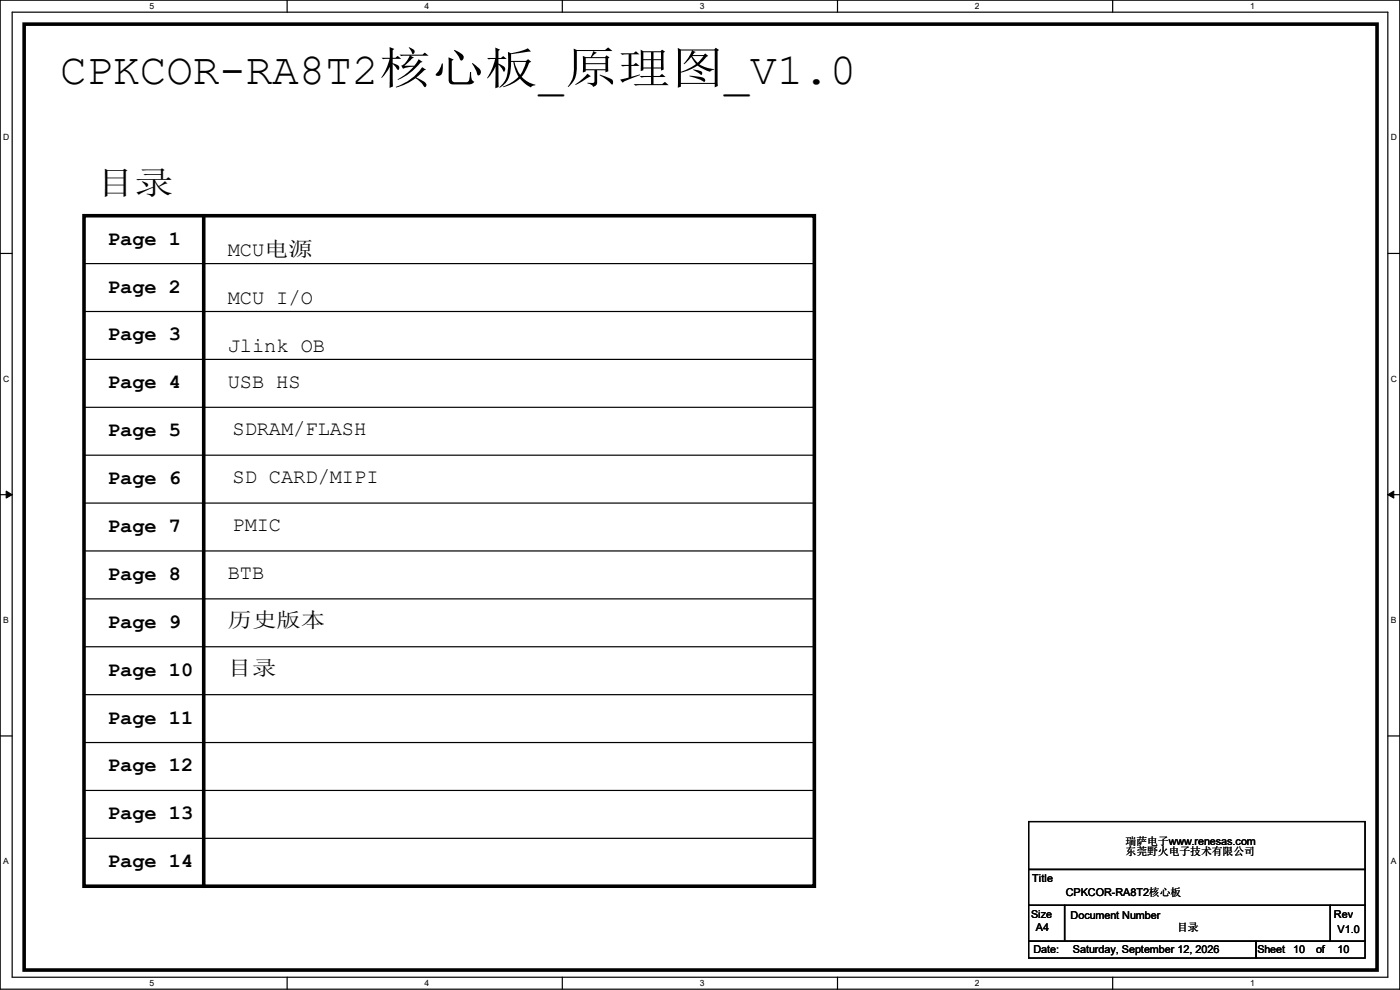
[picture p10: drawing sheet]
<svg xmlns="http://www.w3.org/2000/svg" width="297mm" height="210mm" viewBox="0 0 297 210" stroke-linecap="round" stroke-linejoin="round" font-family="sans-serif">
<path d="M0 0h297v209.8h-297zM2.6 2.6h291.8v204.7h-291.8z" fill="none" stroke="#000" stroke-width=".25"/>
<g fill="#fff">
<path d="M31.7 .3h1v2h-1z"/>
<path d="M31.7 207.6h1v1.9h-1z"/>
</g>
<path d="M60.9 0v2.6M60.9 207.3v2.5" fill="none" stroke="#000" stroke-width=".25"/>
<g fill="#fff">
<path d="M90.1 .3h1v2h-1z"/>
<path d="M90.1 207.6h1v1.9h-1z"/>
</g>
<path d="M119.3 0v2.6M119.3 207.3v2.5" fill="none" stroke="#000" stroke-width=".25"/>
<g fill="#fff">
<path d="M148.5 .3h.9v2h-.9z"/>
<path d="M148.5 207.6h.9v1.9h-.9z"/>
</g>
<path d="M177.7 0v2.6M177.7 207.3v2.5" fill="none" stroke="#000" stroke-width=".25"/>
<g fill="#fff">
<path d="M206.8 .3h1v2h-1z"/>
<path d="M206.8 207.6h1v1.9h-1z"/>
</g>
<path d="M236.1 0v2.6M236.1 207.3v2.5" fill="none" stroke="#000" stroke-width=".25"/>
<g fill="#fff">
<path d="M265.2 .3h1v2h-1z"/>
<path d="M265.2 207.6h1v1.9h-1z"/>
<path d="M.7 28.2h1.2v1.9h-1.2z"/>
<path d="M295.1 28.2h1.2v1.9h-1.2z"/>
<path d="M.7 79.3h1.2v2h-1.2z"/>
<path d="M295.1 79.3h1.2v2h-1.2z"/>
</g>
<path d="M0 53.8h2.6M294.4 53.8h2.6" fill="none" stroke="#000" stroke-width=".25"/>
<g fill="#fff">
<path d="M.7 130.5h1.2v2h-1.2z"/>
<path d="M295.1 130.5h1.1v2h-1.1z"/>
</g>
<path d="M0 104.9h2.6M294.4 104.9h2.6" fill="none" stroke="#000" stroke-width=".25"/>
<path d="M1.3 104.2l1.3 .7-1.3 .8zM294.4 104.9l1.3-.7v1.5z" fill="#000" stroke="#000" stroke-width=".21"/>
<g fill="#fff">
<path d="M.7 181.7h1.2v2h-1.2z"/>
<path d="M295.1 181.7h1.1v2h-1.1z"/>
</g>
<g fill="none" stroke="#000" stroke-width=".25">
<path d="M17.8 55.9h155M172.8 55.9h.1M17.8 66.1h155M17.8 76.2h155M172.8 66.1h.1M172.8 76.2h.1M17.8 86.4h155M17.8 96.6h155M172.8 86.4h.1M172.8 96.6h.1M17.8 106.7h155M17.8 116.9h155"/>
<path d="M172.8 106.7h.1M172.8 116.9h.1M17.8 127h155M17.8 137.2h155M172.8 127h.1M172.8 137.2h.1M0 156.1h2.6M17.8 147.4h155M17.8 157.5h155M172.8 147.4h.1M172.8 157.5h.1M294.4 156.1h2.6"/>
<path d="M17.8 177.8h155M17.8 167.7h155M172.8 177.8h.1M172.8 167.7h.1M218.2 174.3h71.4v10.1h-71.4zM218.2 184.4h71.4v7.7h-71.4zM218.2 192.1h7.6v7.6h-7.6zM218.2 199.7h48.3v3.5h-48.3zM225.8 192.1h56.4v7.6h-56.4zM266.5 199.7h23.1v3.5h-23.1zM282.2 192.1h7.4v7.6h-7.4z"/>
</g>
<path d="M5.1 5.1h287v200.7h-287zM17.8 45.8h155v142.2h-155zM43.2 45.8v142.2" fill="none" stroke="#000" stroke-width=".76"/>
<circle cx="43.2" cy="188" r=".38" fill="#000"/>
<text font-size="9.4" x="12.7" y="17.7">CPKCOR-RA8T2核心板_原理图_V1.0</text>
<text font-size="6.9" x="20.4" y="41.1">目录</text>
<g font-size="4.3">
<text x="22.9" y="51.9">Page 1</text>
<text x="48.3" y="54.3">MCU电源</text>
<text x="22.9" y="62.1">Page 2</text>
<text x="48.3" y="64.4">MCU I/O</text>
<text x="22.9" y="72.2">Page 3</text>
<text x="48.3" y="74.6">Jlink OB</text>
<text x="22.9" y="82.4">Page 4</text>
<text x="48.3" y="82.2">USB HS</text>
<text x="22.9" y="92.5">Page 5</text>
<text x="49.3" y="92.4">SDRAM/FLASH</text>
<text x="22.9" y="102.7">Page 6</text>
<text x="49.3" y="102.5">SD CARD/MIPI</text>
<text x="22.9" y="112.9">Page 7</text>
<text x="49.3" y="112.7">PMIC</text>
<text x="22.9" y="123">Page 8</text>
<text x="48.3" y="122.9">BTB</text>
<text x="22.9" y="133.2">Page 9</text>
<text x="48.3" y="133">历史版本</text>
<text x="22.9" y="143.3">Page 10</text>
<text x="48.3" y="143.2">目录</text>
<text x="22.9" y="153.5">Page 11</text>
<text x="22.9" y="163.7">Page 12</text>
<text x="22.9" y="173.8">Page 13</text>
<text x="22.9" y="184">Page 14</text>
</g>
<g font-size="2.3">
<text x="238.8" y="179.2">瑞萨电子www.renesas.com</text>
<text x="238.8" y="181.4">东莞野火电子技术有限公司</text>
<text x="219" y="187">Title</text>
<text x="226.1" y="190.1">CPKCOR-RA8T2核心板</text>
<text x="218.7" y="194.6">Size</text>
<text x="219.8" y="197.4">A4</text>
<text x="227.1" y="194.9">Document Number</text>
<text x="249.7" y="197.4">目录</text>
<text x="283" y="194.6">Rev</text>
<text x="283.8" y="197.9">V1.0</text>
<text x="219.2" y="202.3">Date:</text>
<text x="227.6" y="202.3">Saturday, September 12, 2026</text>
<text x="266.8" y="202.3">Sheet</text>
<text x="274.4" y="202.3">10</text>
<text x="279.2" y="202.3">of</text>
<text x="283.8" y="202.3">10</text>
</g>
<g font-size="1.8">
<text x="31.7" y="1.9">5</text>
<text x="90.1" y="1.9">4</text>
<text x="148.5" y="1.9">3</text>
<text x="206.8" y="1.9">2</text>
<text x="265.2" y="1.9">1</text>
<text x=".7" y="29.8">D</text>
<text x="295.1" y="29.8">D</text>
<text x=".7" y="80.9">C</text>
<text x="295.1" y="80.9">C</text>
<text x=".7" y="132.1">B</text>
<text x="295.1" y="132.1">B</text>
<text x=".7" y="183.3">A</text>
<text x="295.1" y="183.3">A</text>
<text x="31.7" y="209.2">5</text>
<text x="90.1" y="209.2">4</text>
<text x="148.5" y="209.2">3</text>
<text x="206.8" y="209.2">2</text>
<text x="265.2" y="209.2">1</text>
</g>
</svg>
